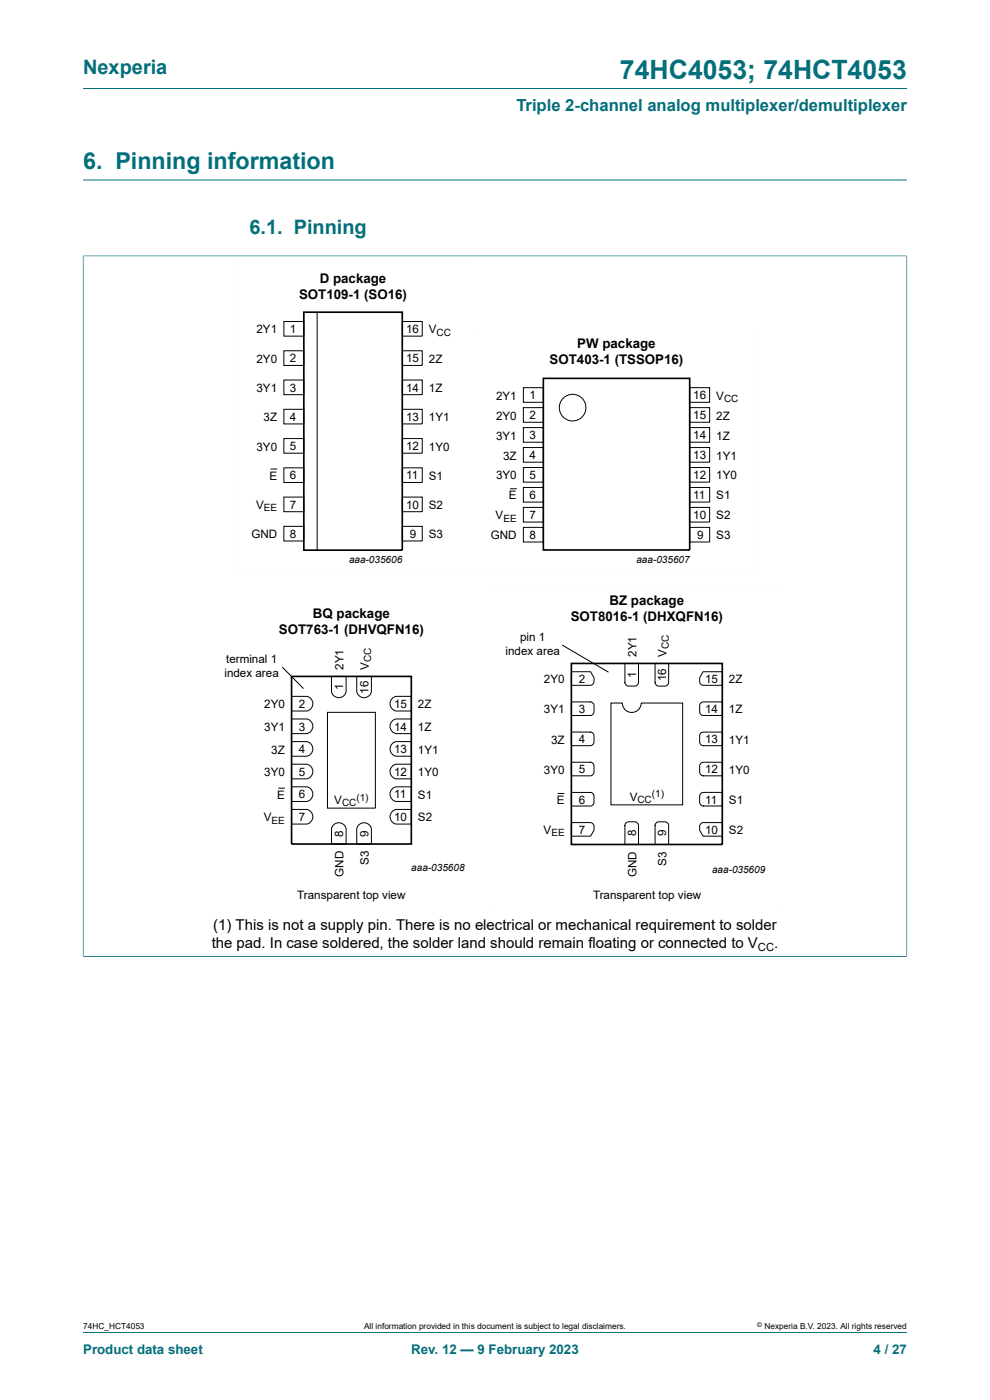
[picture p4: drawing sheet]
<svg xmlns="http://www.w3.org/2000/svg" width="210mm" height="297mm" viewBox="0 0 210 297" stroke-linecap="round" stroke-linejoin="round" font-family="sans-serif">
<path d="M17.6 18.8h174.8M17.6 38.2h174.8M17.6 54.3h174.8M17.6 54.2v148.8M192.4 54.2v148.8M17.6 202.9h174.8M17.6 282.6h174.8" fill="none" stroke="#036f7b" stroke-width=".21"/>
<path d="M49.8 55.7h49.4v66.4h-49.4zM100.6 69.5h59.6v52.6h-59.6zM44 126.9h58.2v66.3h-58.2zM103.6 124.1h62.4v69.1h-62.4z" fill="none" stroke="#fefefe" stroke-width=".21"/>
<g fill="none" stroke="#000" stroke-width=".21">
<path d="M60.2 68.2h4.2v3.1h-4.2zM60.2 74.4h4.2v3.1h-4.2zM67.3 66.2v50.6M85.3 68.2h4.3v3.1h-4.3zM85.3 74.4h4.3v3.1h-4.3zM57.4 99.5h1.4M60.2 80.6h4.2v3.1h-4.2zM60.2 86.8h4.2v3.1h-4.2zM60.2 93h4.2v3.1h-4.2zM60.2 99.2h4.2v3.2h-4.2zM85.3 93h4.3v3.1h-4.3zM85.3 99.2h4.3v3.2h-4.3z"/>
<path d="M85.3 80.6h4.3v3.1h-4.3zM85.3 86.8h4.3v3.1h-4.3zM111 82.2h4.3v3.1h-4.3zM111 86.5h4.3v3.1h-4.3zM111 90.7h4.3v3.1h-4.3zM111 94.9h4.3v3.1h-4.3zM111 99.2h4.3v3.1h-4.3zM146.3 99.2h4.2v3.1h-4.2zM146.3 90.7h4.2v3.1h-4.2zM146.3 94.9h4.2v3.1h-4.2zM146.3 82.2h4.2v3.1h-4.2zM146.3 86.5h4.2v3.1h-4.2z"/>
<path d="M60.2 105.5h4.2v3.1h-4.2zM60.2 111.7h4.2v3.1h-4.2zM85.3 105.5h4.3v3.1h-4.3zM85.3 111.7h4.3v3.1h-4.3zM108.2 103.7h1.4M111 103.4h4.3v3.1h-4.3zM111 107.6h4.3v3.2h-4.3zM111 111.9h4.3v3.1h-4.3zM146.3 107.6h4.2v3.2h-4.2zM146.3 111.9h4.2v3.1h-4.2zM146.3 103.4h4.2v3.1h-4.2zM119.2 136.8l9.9 5.8"/>
<path d="M59.9 141.5l4.5 4.6M61.8 157.3h3.2a1.56 1.56 0 0 1 1.4 1.6 1.56 1.56 0 0 1-1.4 1.5h-3.2zM61.8 152.5h3.2a1.56 1.56 0 0 1 1.4 1.6 1.56 1.56 0 0 1-1.4 1.5h-3.2zM61.8 147.7h3.2a1.56 1.56 0 0 1 1.4 1.6 1.56 1.56 0 0 1-1.4 1.5h-3.2zM69.5 151.1h10.1v20.3h-10.1zM70.3 143.5h3.1v3.1a1.56 1.56 0 0 1-1.5 1.4 1.56 1.56 0 0 1-1.6-1.4zM75.7 143.5h3.1v3.1a1.56 1.56 0 0 1-1.6 1.4 1.56 1.56 0 0 1-1.5-1.4zM83.3 157.6l.8-.3h3.1v3.1h-3.1a1.57 1.57 0 0 1-1.3-1.1 1.57 1.57 0 0 1 .5-1.7zM83.3 152.8l.8-.3h3.1v3.1h-3.1a1.57 1.57 0 0 1-1.3-1.1 1.57 1.57 0 0 1 .5-1.7zM83.3 148.1l.8-.4h3.1v3.1h-3.1a1.57 1.57 0 0 1-1.3-1.1 1.57 1.57 0 0 1 .5-1.6zM121.2 148.9h4a.8 .8 0 0 1 .8 .8v1.3a.8 .8 0 0 1-.8 .8h-4zM121.2 142.5h4.1l.7 1.3a1.38 1.38 0 0 1-.3 1.4l-.5 .2h-4z"/>
<path d="M121.2 155.3h4a.79 .79 0 0 1 .8 .8v1.3a.81 .81 0 0 1-.8 .8h-4zM129.6 149.1h2.4a2 2 0 0 0 2 2 2 2 0 0 0 2-2h8.8v21.6h-15.2zM132.6 140.7h2.8v4.1a.82 .82 0 0 1-.8 .8h-1.2a.79 .79 0 0 1-.8-.8zM139 140.7h2.8v4.1a.82 .82 0 0 1-.8 .8h-1.2a.79 .79 0 0 1-.8-.8zM148.6 149.3l.6-.4h4v2.9h-4a.79 .79 0 0 1-.8-.8zM148.6 155.7l.6-.4h4v2.9h-4a.8 .8 0 0 1-.8-.8zM149.1 142.5h4.1v2.9h-4a.8 .8 0 0 1-.8-.8v-.8zM59 167.2h1.4M61.8 171.7h3.2a1.56 1.56 0 0 1 1.4 1.6 1.56 1.56 0 0 1-1.4 1.5h-3.2zM61.8 166.9h3.2a1.56 1.56 0 0 1 1.4 1.6 1.56 1.56 0 0 1-1.4 1.5h-3.2zM61.8 162.1h3.2a1.56 1.56 0 0 1 1.4 1.6 1.56 1.56 0 0 1-1.4 1.5h-3.2zM70.6 175.1a1.57 1.57 0 0 1 1.7-.5 1.57 1.57 0 0 1 1.1 1.3v3.2h-3.1v-3.2z"/>
<path d="M76 175.1a1.57 1.57 0 0 1 1.7-.5 1.57 1.57 0 0 1 1.1 1.3v3.2h-3.1v-3.2zM83.3 172l.8-.3h3.1v3.1h-3.1a1.57 1.57 0 0 1-1.3-1.1 1.57 1.57 0 0 1 .5-1.7zM83.3 167.2l.8-.3h3.1v3.1h-3.1a1.57 1.57 0 0 1-1.3-1.1 1.57 1.57 0 0 1 .5-1.7zM83.3 162.4l.8-.3h3.1v3.1h-3.1a1.57 1.57 0 0 1-1.3-1.1 1.57 1.57 0 0 1 .5-1.7zM118.3 168.3h1.4M121.2 168.1h4a.79 .79 0 0 1 .8 .8v1.3a.81 .81 0 0 1-.8 .8h-4zM121.2 161.7h4a.79 .79 0 0 1 .8 .8v1.3a.81 .81 0 0 1-.8 .8h-4zM121.2 174.5h4a.81 .81 0 0 1 .8 .8v.8l-.7 1.3h-4.1zM132.9 174.5l1.7-.2a.81 .81 0 0 1 .8 .8v4h-2.8v-4.1zM139.3 174.5l1.7-.2a.81 .81 0 0 1 .8 .8v4h-2.8v-4zM148.5 174.9l.7-.4h4v2.9h-4.1l-.7-1.3zM148.6 162.1l.6-.4h4v2.9h-4a.79 .79 0 0 1-.8-.8z"/>
<path d="M148.6 168.5l.6-.4h4v2.9h-4a.79 .79 0 0 1-.8-.8z"/>
<circle cx="121.5" cy="86.5" r="2.82"/>
</g>
<path d="M64.4 66.2h20.9v50.5h-20.9zM115.3 80.3h31v36.4h-31zM61.8 143.5h25.4v35.6h-25.4zM121.2 140.7h32v38.4h-32z" fill="none" stroke="#000" stroke-width=".35"/>
<text font-size="5.6" fill="#036f7b" x="131.5" y="16.8">74HC4053; 74HCT4053</text>
<text font-size="4.9" fill="#036f7b" x="17.6" y="35.9">6. Pinning information</text>
<g font-size="4.2" fill="#036f7b">
<text x="17.6" y="15.6">Nexperia</text>
<text x="52.9" y="49.7">6.1. Pinning</text>
</g>
<text font-size="3.5" fill="#036f7b" x="109.5" y="23.7">Triple 2-channel analog multiplexer/demultiplexer</text>
<g font-size="3.2">
<text x="45.2" y="197.3">(1) This is not a supply pin. There is no electrical or mechanical requirement to solder</text>
<text x="44.9" y="201.1">the pad. In case soldered, the solder land should remain floating or connected to V</text>
<text x="164.2" y="201.1">.</text>
</g>
<g font-size="2.8">
<text x="67.8" y="60">D package</text>
<text x="63.4" y="63.4">SOT109-1 (SO16)</text>
<text x="116.6" y="77.2">SOT403-1 (TSSOP16)</text>
<text x="122.5" y="73.8">PW package</text>
<text x="66.4" y="131.1">BQ package</text>
<text x="121.1" y="131.6">SOT8016-1 (DHXQFN16)</text>
<text x="129.3" y="128.3">BZ package</text>
<text x="59.2" y="134.5">SOT763-1 (DHVQFN16)</text>
</g>
<g font-size="2.8" fill="#036f7b">
<text x="17.6" y="287.2">Product data sheet</text>
<text x="87.2" y="287.2">Rev. 12 — 9 February 2023</text>
<text x="185.3" y="287.2">4 / 27</text>
</g>
<g font-size="2.5">
<text x="54.4" y="70.7">2Y1</text>
<text x="61.5" y="70.7">1</text>
<text x="86.1" y="70.7">16</text>
<text x="91" y="70.7">V</text>
<text x="54.4" y="77">2Y0</text>
<text x="61.5" y="76.9">2</text>
<text x="86.1" y="76.9">15</text>
<text x="91" y="77">2Z</text>
<text x="54.4" y="83.2">3Y1</text>
<text x="61.5" y="83.1">3</text>
<text x="86.1" y="83.1">14</text>
<text x="91" y="83.2">1Z</text>
<text x="55.9" y="89.4">3Z</text>
<text x="61.5" y="89.3">4</text>
<text x="86.1" y="89.3">13</text>
<text x="91" y="89.4">1Y1</text>
<text x="105.2" y="84.8">2Y1</text>
<text x="105.2" y="89">2Y0</text>
<text x="112.3" y="84.7">1</text>
<text x="112.3" y="88.9">2</text>
<text x="147" y="84.7">16</text>
<text x="147" y="88.9">15</text>
<text x="151.9" y="84.8">V</text>
<text x="151.9" y="89">2Z</text>
<text x="54.4" y="95.6">3Y0</text>
<text x="61.5" y="95.5">5</text>
<text x="86.1" y="95.5">12</text>
<text x="91" y="95.6">1Y0</text>
<text x="105.2" y="93.2">3Y1</text>
<text x="112.3" y="93.2">3</text>
<text x="147" y="93.2">14</text>
<text x="151.9" y="93.2">1Z</text>
<text x="57.2" y="101.8">E</text>
<text x="61.5" y="101.7">6</text>
<text x="86.1" y="101.7">11</text>
<text x="91" y="101.8">S1</text>
<text x="105.2" y="101.7">3Y0</text>
<text x="106.7" y="97.5">3Z</text>
<text x="112.3" y="97.4">4</text>
<text x="112.3" y="101.6">5</text>
<text x="147" y="101.6">12</text>
<text x="147" y="97.4">13</text>
<text x="151.9" y="97.5">1Y1</text>
<text x="151.9" y="101.7">1Y0</text>
<text x="54.3" y="108">V</text>
<text x="61.5" y="107.9">7</text>
<text x="86.1" y="107.9">10</text>
<text x="91" y="108">S2</text>
<text x="108" y="105.9">E</text>
<text x="112.3" y="105.9">6</text>
<text x="147" y="105.9">11</text>
<text x="151.9" y="105.9">S1</text>
<text x="105.1" y="110.2">V</text>
<text x="112.3" y="110.1">7</text>
<text x="147" y="110.1">10</text>
<text x="151.9" y="110.2">S2</text>
<text x="53.3" y="114.2">GND</text>
<text x="61.5" y="114.1">8</text>
<text x="86.9" y="114.1">9</text>
<text x="91" y="114.2">S3</text>
<text x="104.1" y="114.4">GND</text>
<text x="112.3" y="114.3">8</text>
<text x="147.9" y="114.3">9</text>
<text x="151.9" y="114.4">S3</text>
<text x="110.3" y="136">pin 1</text>
<text x="47.6" y="143.6">index area</text>
<text x="48" y="140.7">terminal 1</text>
<text x="72.9" y="142.1" transform="rotate(-90 72.9 142.1)">2Y1</text>
<text x="78.2" y="142.1" transform="rotate(-90 78.2 142.1)">V</text>
<text x="107.2" y="138.9">index area</text>
<text x="134.9" y="143.8" transform="rotate(-90 134.9 143.8)">1</text>
<text x="135" y="139.3" transform="rotate(-90 135 139.3)">2Y1</text>
<text x="141.4" y="139.3" transform="rotate(-90 141.4 139.3)">V</text>
<text x="72.8" y="146.4" transform="rotate(-90 72.8 146.4)">1</text>
<text x="78.1" y="147.1" transform="rotate(-90 78.1 147.1)">16</text>
<text x="115.4" y="144.9">2Y0</text>
<text x="122.8" y="144.9">2</text>
<text x="141.3" y="144.5" transform="rotate(-90 141.3 144.5)">16</text>
<text x="149.6" y="144.9">15</text>
<text x="154.6" y="144.9">2Z</text>
<text x="56" y="155.1">3Y1</text>
<text x="56" y="150.3">2Y0</text>
<text x="63.4" y="155">3</text>
<text x="63.4" y="150.2">2</text>
<text x="83.6" y="155">14</text>
<text x="83.6" y="150.2">15</text>
<text x="88.7" y="155.1">1Z</text>
<text x="88.7" y="150.3">2Z</text>
<text x="115.4" y="151.3">3Y1</text>
<text x="122.8" y="151.3">3</text>
<text x="149.6" y="151.3">14</text>
<text x="154.6" y="151.3">1Z</text>
<text x="57.6" y="159.9">3Z</text>
<text x="63.4" y="159.8">4</text>
<text x="83.6" y="159.8">13</text>
<text x="88.7" y="159.9">1Y1</text>
<text x="116.9" y="157.7">3Z</text>
<text x="122.8" y="157.7">4</text>
<text x="149.6" y="157.7">13</text>
<text x="154.6" y="157.7">1Y1</text>
<text x="56" y="164.7">3Y0</text>
<text x="63.4" y="164.6">5</text>
<text x="83.6" y="164.6">12</text>
<text x="88.7" y="164.7">1Y0</text>
<text x="115.4" y="164.1">3Y0</text>
<text x="122.8" y="164.1">5</text>
<text x="149.6" y="164.1">12</text>
<text x="154.6" y="164.1">1Y0</text>
<text x="58.8" y="169.5">E</text>
<text x="63.4" y="169.4">6</text>
<text x="70.9" y="170.6">V</text>
<text x="83.6" y="169.4">11</text>
<text x="88.7" y="169.5">S1</text>
<text x="118.1" y="170.5">E</text>
<text x="122.8" y="170.5">6</text>
<text x="133.6" y="169.9">V</text>
<text x="149.6" y="170.5">11</text>
<text x="154.6" y="170.5">S1</text>
<text x="56" y="174.3">V</text>
<text x="63.4" y="174.2">7</text>
<text x="72.8" y="177.5" transform="rotate(-90 72.8 177.5)">8</text>
<text x="78.1" y="177.5" transform="rotate(-90 78.1 177.5)">9</text>
<text x="83.6" y="174.2">10</text>
<text x="88.7" y="174.3">S2</text>
<text x="115.3" y="176.9">V</text>
<text x="122.8" y="176.9">7</text>
<text x="134.9" y="177.4" transform="rotate(-90 134.9 177.4)">8</text>
<text x="141.3" y="177.4" transform="rotate(-90 141.3 177.4)">9</text>
<text x="149.6" y="176.9">10</text>
<text x="154.6" y="176.9">S2</text>
<text x="78.2" y="183.5" transform="rotate(-90 78.2 183.5)">S3</text>
<text x="141.4" y="183.6" transform="rotate(-90 141.4 183.6)">S3</text>
<text x="63.1" y="190.6">Transparent top view</text>
<text x="72.9" y="186" transform="rotate(-90 72.9 186)">GND</text>
<text x="125.8" y="190.6">Transparent top view</text>
<text x="135" y="186.1" transform="rotate(-90 135 186.1)">GND</text>
</g>
<text font-size="2.4" x="160.8" y="201.7">CC</text>
<g font-size="2.1">
<text x="92.6" y="71.2">CC</text>
<text x="153.6" y="85.3">CC</text>
<text x="56" y="108.5">EE</text>
<text x="106.8" y="110.7">EE</text>
<text x="74" y="119.5">aaa-035606</text>
<text x="135" y="119.5">aaa-035607</text>
<text x="141.9" y="137.7" transform="rotate(-90 141.9 137.7)">CC</text>
<text x="78.7" y="140.4" transform="rotate(-90 78.7 140.4)">CC</text>
<text x="72.5" y="171.1">CC</text>
<text x="75.6" y="169.8">(1)</text>
<text x="135.2" y="170.4">CC</text>
<text x="138.3" y="169.2">(1)</text>
<text x="57.6" y="174.8">EE</text>
<text x="117" y="177.4">EE</text>
<text x="87.2" y="184.7">aaa-035608</text>
<text x="151" y="185.3">aaa-035609</text>
</g>
<g font-size="1.8">
<text x="17.6" y="282">74HC_HCT4053</text>
<text x="77.2" y="282">All information provided in this document is subject to legal disclaimers.</text>
<text x="162.2" y="282">Nexperia B.V. 2023. All rights reserved</text>
</g>
<text font-size="1.4" x="160.6" y="281.6">©</text>
</svg>
